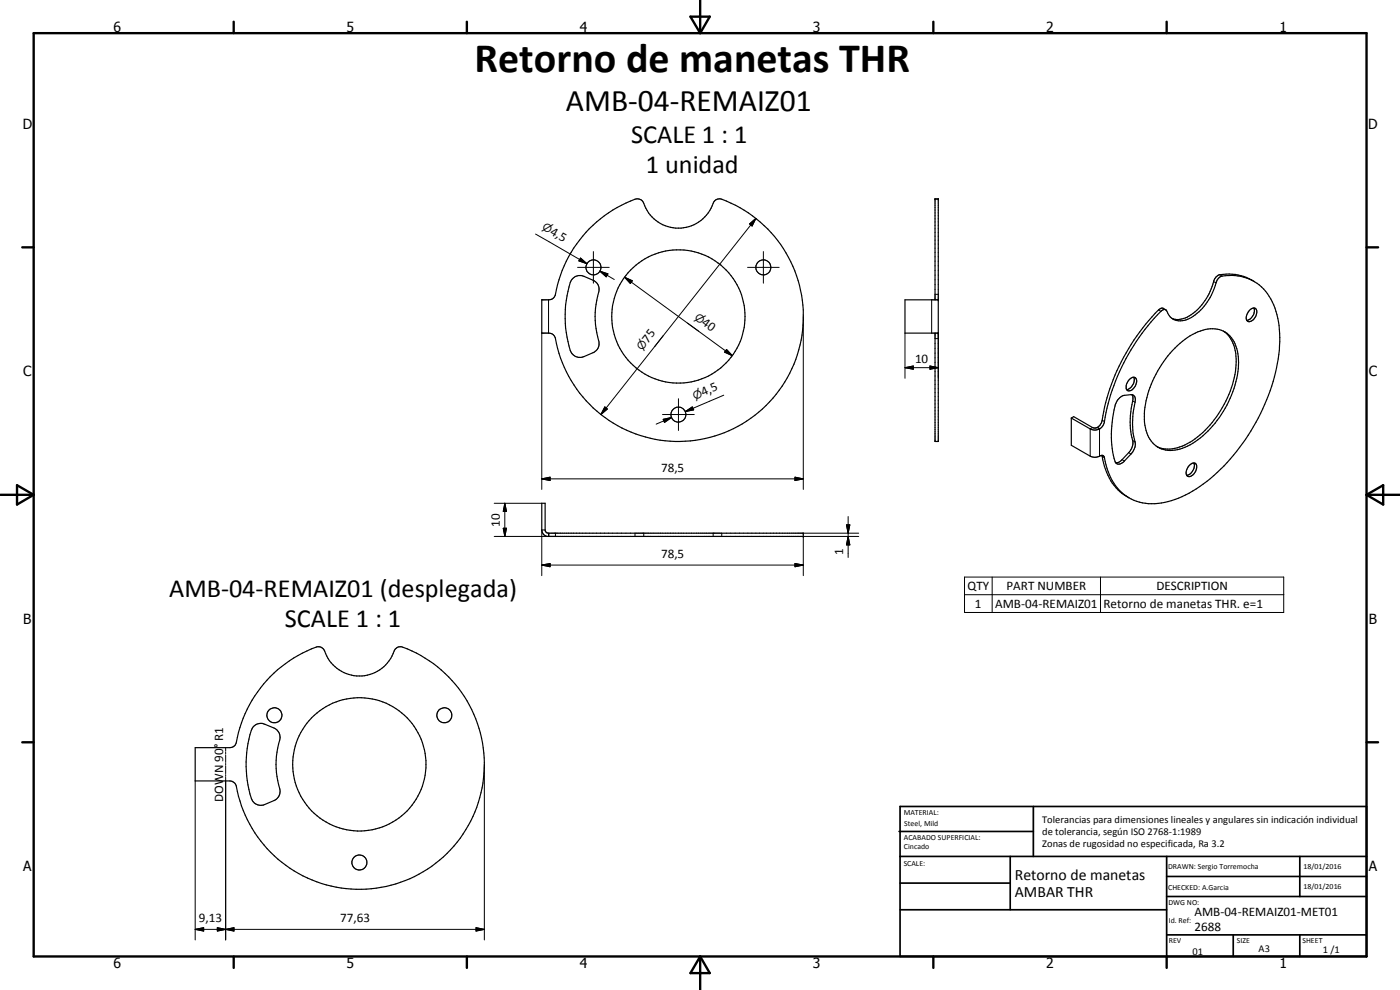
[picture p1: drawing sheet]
<svg xmlns="http://www.w3.org/2000/svg" width="420mm" height="297mm" viewBox="0 0 420 297" stroke-linecap="round" stroke-linejoin="round" font-family="sans-serif">
<g fill="none" stroke="#000" stroke-width=".35">
<path d="M176.9 68.6a35.7 35.7 0 0 1 14.3-9 2.25 2.25 0 0 1 2.3 2.2 11.1 11.1 0 0 0 10.9 6.6 11.1 11.1 0 0 0 9.9-7.9 1.97 1.97 0 0 1 2.3-.7 37.5 37.5 0 0 1 10.9 64 37.5 37.5 0 0 1-60.9-22.5l-.6-.9-.6-.3-2.8-.2v-9.9h2.1l1.3-.5a3.6 3.6 0 0 0 1-2.6 37.4 37.4 0 0 1 9.9-18.3zM171.8 83.7a3.1 3.1 0 0 1 3.4-.8l2.8 1.2a2.93 2.93 0 0 1 1.7 3.6 25.3 25.3 0 0 0 .1 14.9 2.98 2.98 0 0 1-1.8 3.2l-2.8 1.2a3 3 0 0 1-4.1-1.8 33.4 33.4 0 0 1 .4-21.2zM280.6 90v-30.4h1v72.9h-1v-32.6M281.6 90h-10v9.9h10M349.9 93l-.9-.5h-.7a59.8 59.8 0 0 0-17.1 30.9l-.4 2.7a2.38 2.38 0 0 1-2.7 2.3l-5.9-3.4-.7 .4M351.7 95.5a7.4 7.4 0 0 0 7.4-2.4 19.6 19.6 0 0 0 5.5-9.5l.8-.9a14.2 14.2 0 0 1 16.9 8.8 34.4 34.4 0 0 1 .2 21.6 60.2 60.2 0 0 1-23.5 33.6 22.9 22.9 0 0 1-16.2 4.2 14.3 14.3 0 0 1-10.9-11.4l-.4-2.2a.96 .96 0 0 0-.8-.7 .96 .96 0 0 0-1 .4 3.1 3.1 0 0 1-2.5-.1l-5.7-3.3v-8.2M367.2 99.4a10.6 10.6 0 0 1 3.8 9.2 31.2 31.2 0 0 1-14.6 24.5 10.1 10.1 0 0 1-9.2 .9M375 83.7a14.4 14.4 0 0 0-8.7-.7 4.6 4.6 0 0 0-1.8 3.4 16.1 16.1 0 0 1-8.6 9.6 4.4 4.4 0 0 1-5.9-3l-.5-.2-.5 .2a61.9 61.9 0 0 0-17.8 34.4 2.86 2.86 0 0 1-4 1.3l-5.7-3.3M375 93.1a1.15 1.15 0 0 1 1.5-.6 1.15 1.15 0 0 1 .7 1.4 2.49 2.49 0 0 1-2.8 2.5 2.48 2.48 0 0 1 .6-3.3zM375.6 84l.7 .4M376.3 92.4a3 3 0 0 1-2.1 3.7M336 119.3l1.2-.6 2.2-.3a1.54 1.54 0 0 1 1.2 2.3 25.4 25.4 0 0 0 .1 12.8 5 5 0 0 1-1.3 2.7l-1.9 2.1a1.62 1.62 0 0 1-2.8 .4 30.4 30.4 0 0 1 .4-18.1z"/>
<path d="M338.7 114.1a1.27 1.27 0 0 1 1.1-.9 1.27 1.27 0 0 1 1.2 .6 2.87 2.87 0 0 1-2.5 3.5 2.26 2.26 0 0 1 .2-3.2zM339.7 118.4l.3 .9a36 36 0 0 0-.5 11.2l.4 1.7a4.1 4.1 0 0 1-1.2 3.6l-2.5 2.6-1.4 .5M340.3 113.2a3.1 3.1 0 0 1-2.2 3.7M351.9 105.2a17.7 17.7 0 0 1 12-6.6 7.5 7.5 0 0 1 7.5 6.8 27 27 0 0 1-4.3 18 23.9 23.9 0 0 1-13.8 11.5 7.5 7.5 0 0 1-9.4-5.7 24.2 24.2 0 0 1 2.5-15.9 34.8 34.8 0 0 1 5.5-8.1zM330.7 136.6a17.8 17.8 0 0 0 6.8 11.9l1.4 .9M356.8 139.8a1.34 1.34 0 0 1 2.2-.5 2.81 2.81 0 0 1-2.4 3.7 2.09 2.09 0 0 1 .2-3.2zM358.3 138.9a3.1 3.1 0 0 1-2.2 3.7M162.6 151h1v8.2l.6 .7 .4 .1h76.5v1h-76.9a1.98 1.98 0 0 1-1.6-2zM76 218.1a2.98 2.98 0 0 1 3.4-.8l2.8 1.1a3.3 3.3 0 0 1 1.4 4.9 26.4 26.4 0 0 0 .5 14.1 3 3 0 0 1-1.9 2.8l-2.8 1.2a2.96 2.96 0 0 1-4-1.9 32.9 32.9 0 0 1 .4-21.1zM58.6 224.3h10.4a1.98 1.98 0 0 0 1.9-1.6 37.4 37.4 0 0 1 24.3-28.6 2.3 2.3 0 0 1 2.5 2 11.1 11.1 0 0 0 10.9 6.7 11.1 11.1 0 0 0 10-8l1-.7a3.5 3.5 0 0 1 2.6 .6 37.5 37.5 0 0 1 9 64 37.5 37.5 0 0 1-60.3-23.1l-.9-1-1-.3h-10.4z"/>
<circle cx="178.1" cy="80.2" r="2.24"/>
<circle cx="203.6" cy="95" r="20"/>
<circle cx="229.1" cy="80.2" r="2.24"/>
<circle cx="203.6" cy="124.4" r="2.25"/>
<circle cx="82.4" cy="214.6" r="2.26"/>
<circle cx="133.3" cy="214.6" r="2.25"/>
<circle cx="107.8" cy="229.3" r="20"/>
<circle cx="107.8" cy="258.8" r="2.26"/>
</g>
<g fill="none" stroke="#000" stroke-width=".3">
<path d="M280.6 59.8h1M160.7 70.2l15.4 8.9M174 77.9l2.1 1.2M174.2 77.4l1.9 1.7-2.4-.8zM178.1 75.5v9.5M224.9 67.2l2-1.7-1.2 2.3zM226.9 65.5l-46.6 58.9M229.1 75.5v9.5M162.6 99.9v47M164.6 90v9.9M173.3 80.2h9.5M180 81.4l2.4 .8-.5 .9z"/>
<path d="M180 81.4l4.4 2.5M187.4 83.2l2.4 1-.6 .8zM187.4 83.2l32.4 23.5M206.3 96.9l3.4 2.5M224.4 80.2h9.4M241.1 95v51.9M271.6 99.9v13.6M279.6 90v9.9M280.6 88.3h1M281.6 99.9v13.6M347.7 93l.7 .4M364.2 84.5l.7 .4"/>
<path d="M366 82.4l.8 .4M199 100.7l-2.5 3.3M203.6 119.6v9.6M217.2 118.6l-11.5 4.9M218 104.9l1.8 1.8-2.3-1zM271.6 110.3l2.5-.5v1zM271.6 110.3h10M279.1 109.8l2.5 .5-2.5 .5zM280.6 101.6h1M181.5 122.1l.8 .6-2 1.7zM198.8 124.4h9.6M199 125.8l2.5-.5-2.1 1.4z"/>
<path d="M201.5 125.3l-4.6 2M205.7 123.5l2.1-1.4 .4 .9zM208 122.6l-2.3 .9M327.9 128.3l-.7 .4v8.2M329.3 128.3l.7 .4v8.2M329.4 128.2l.7 .5M330.8 126.1l.7 .4M330.8 136.9l.7 .4M336.8 137.9l.7 .4M338.7 135.8l.7 .4M339.9 132.2l.7 .4M339.9 120.3l.7 .4"/>
<path d="M148.3 151h14.3M151 158.5h1l-.5 2.5zM151.5 151l.5 2.5h-1zM151.5 151v10M162.6 143.7l2.5-.5v1zM162.6 143.7h78.5M163.6 159h-1v13.7M164.6 160v1M164.7 160v1M166.7 160v1h-18.4M190.6 160v1M193.2 160v1"/>
<path d="M214 160v1M216.6 160v1M238.6 143.2l2.5 .5-2.5 .5zM241.1 160h16.6M254 157.5h1l-.5 2.5zM254.5 155v12.3M162.6 169.5l2.5-.4v1zM162.6 169.5h78.5M238.6 169.1l2.5 .4-2.5 .6zM254.5 161l.5 2.5h-1zM257.7 161h-16.6v11.7M289.5 173.1h95.8v10.7h-95.8z"/>
<path d="M289.5 178.4h95.8M297.8 173.1v10.7M330.3 173.1v10.7M58.6 234.3v47.7M67.7 224.3v1.1M67.7 225.7v.6M67.7 226.6v2.2M67.7 229.1v.5M67.7 229.9v2.2M67.7 232.4v.6M67.7 233.2v48.8M145.4 229.4v52.6"/>
<path d="M58.6 278.8l2.5-.5v1.1zM58.6 278.8h86.8M65.2 278.3l2.5 .5-2.5 .6zM65.2 278.3l5 1.1v-1.1l-5 1.1zM67.7 278.8l2.5-.5v1.1zM142.9 278.3l2.5 .5-2.5 .6z"/>
</g>
<g fill="#000">
<circle cx="280.6" cy="59.7" r=".18"/>
<circle cx="281.6" cy="59.7" r=".18"/>
<circle cx="281.6" cy="90" r=".18"/>
<circle cx="281.6" cy="99.9" r=".18"/>
<circle cx="241.1" cy="160" r=".18"/>
<circle cx="241.1" cy="161" r=".18"/>
</g>
<g fill="none" stroke="#000" stroke-width=".71">
<path d="M10.1 9.9h400v277.1h-400zM70.1 6.5v3.4M140.1 6.5v3.4M207.2 5h5.8l-2.9 4.9zM210.1 0v9.9M280.1 6.5v3.4M350.1 6.5v3.4M6.7 74.2h3.4M410.1 74.2h3.5M.1 148.5h10M5.1 145.6l5 2.9-5 2.9zM410.1 148.5h10"/>
<path d="M410.1 148.5l5-2.9v5.8zM6.7 222.7h3.4M410.1 222.7h3.5M70.1 287v3.4M140.1 287v3.4M210.1 287v10M210.1 287l2.9 5h-5.8zM280.1 287v3.4M350.1 287v3.4"/>
</g>
<g fill="none" stroke="#000" stroke-width=".51">
<path d="M269.8 249.5h40.3M270.1 242h140v45h-140zM270.1 257h140M303.2 257v16M310.1 242v15M350.1 257v30M390.1 257v12M270.1 265h33.1M270.1 273h80M350.1 269h60M350.1 263h60M350.1 280.5h60"/>
<path d="M370.1 280.5v6.5M390.1 280.5v6.5"/>
</g>
<g fill="#000">
<path d="M174.2 77.4l1.9 1.7-2.4-.8zM224.9 67.2l2-1.7-1.2 2.3zM180 81.4l2.4 .8-.5 .9zM187.4 83.2l2.4 1-.6 .8zM218 104.9l1.8 1.8-2.3-1zM271.6 110.3l2.5-.5v1zM279.1 109.8l2.5 .5-2.5 .5zM181.5 122.1l.8 .6-2 1.7zM199 125.8l2.5-.5-2.1 1.4zM205.7 123.5l2.1-1.4 .4 .9zM151 158.5h1l-.5 2.5zM151.5 151l.5 2.5h-1z"/>
<path d="M162.6 143.7l2.5-.5v1zM238.6 143.2l2.5 .5-2.5 .5zM254 157.5h1l-.5 2.5zM162.6 169.5l2.5-.4v1zM238.6 169.1l2.5 .4-2.5 .6zM254.5 161l.5 2.5h-1zM58.6 278.8l2.5-.5v1.1zM65.2 278.3l2.5 .5-2.5 .6zM67.7 278.8l2.5-.5v1.1zM142.9 278.3l2.5 .5-2.5 .6z"/>
</g>
<text font-size="12.6" x="142.4" y="21.6">Retorno de manetas THR</text>
<text font-size="9.4" x="169.8" y="33.4">AMB-04-REMAIZ01</text>
<g font-size="7.9">
<text x="189.4" y="42.9">SCALE 1 : 1</text>
<text x="193.8" y="51.9">1 unidad</text>
<text x="50.7" y="179.2">AMB-04-REMAIZ01 (desplegada)</text>
<text x="85.5" y="188.2">SCALE 1 : 1</text>
</g>
<g font-size="4.7">
<text x="304.6" y="263.9">Retorno de manetas</text>
<text x="304.6" y="269.3">AMBAR THR</text>
</g>
<g font-size="4.2">
<text x="34" y="9.6">6</text>
<text x="104" y="9.6">5</text>
<text x="174" y="9.6">4</text>
<text x="244" y="9.6">3</text>
<text x="314" y="9.6">2</text>
<text x="384" y="9.6">1</text>
<text x="6.8" y="38.7">D</text>
<text x="410.6" y="38.7">D</text>
<text x="7" y="112.9">C</text>
<text x="410.8" y="112.9">C</text>
<text x="7" y="187.1">B</text>
<text x="410.8" y="187.1">B</text>
<text x="7" y="261.4">A</text>
<text x="410.8" y="261.4">A</text>
<text x="34" y="290.4">6</text>
<text x="104" y="290.4">5</text>
<text x="174" y="290.4">4</text>
<text x="244" y="290.4">3</text>
<text x="314" y="290.4">2</text>
<text x="384" y="290.4">1</text>
</g>
<g font-size="3.9">
<text x="164.9" y="70.1" transform="rotate(30 164.9 70.1)">4,5</text>
<text x="210.5" y="97.3" transform="rotate(36 210.5 97.3)">40</text>
<text x="194.4" y="103.2" transform="rotate(-52 194.4 103.2)">75</text>
<text x="274.6" y="108.8">10</text>
<text x="211.1" y="118.9" transform="rotate(-23 211.1 118.9)">4,5</text>
<text x="198.4" y="141.6">78,5</text>
<text x="150" y="158" transform="rotate(-90 150 158)">10</text>
<text x="198.4" y="167.5">78,5</text>
<text x="253" y="166.5" transform="rotate(-90 253 166.5)">1</text>
<text x="290.4" y="177.1">QTY</text>
<text x="302.1" y="177">PART NUMBER</text>
<text x="347" y="177.1">DESCRIPTION</text>
<text x="292.6" y="182.4">1</text>
<text x="298.7" y="182.4">AMB-04-REMAIZ01</text>
<text x="331.2" y="182.5">Retorno de manetas THR. e=1</text>
<text x="67" y="222.3" transform="rotate(-90 67 222.3)">R1</text>
<text x="67" y="240.5" transform="rotate(-90 67 240.5)">DOWN 90°</text>
<text x="358.5" y="275">AMB-04-REMAIZ01-MET01</text>
<text x="59.7" y="276.8">9,13</text>
<text x="102.1" y="276.8">77,63</text>
<text x="358.5" y="279.4">2688</text>
</g>
<g font-size="3.3">
<text x="162.5" y="68.7" transform="rotate(30 162.5 68.7)">⌀</text>
<text x="208.2" y="95.7" transform="rotate(36 208.2 95.7)">⌀</text>
<text x="192.7" y="105.3" transform="rotate(-52 192.7 105.3)">⌀</text>
<text x="208.5" y="120" transform="rotate(-23 208.5 120)">⌀</text>
</g>
<g font-size="3.1">
<text x="312.7" y="246.8">Tolerancias para dimensiones lineales y angulares sin indicación individual</text>
<text x="312.7" y="250.4">de tolerancia, según ISO 2768-1:1989</text>
<text x="312.7" y="254">Zonas de rugosidad no especificada, Ra 3.2</text>
<text x="357.9" y="286.4">01</text>
<text x="377.7" y="285.6">A3</text>
<text x="397" y="285.9">1 /1</text>
</g>
<g font-size="2.4">
<text x="271.2" y="244.4">MATERIAL:</text>
<text x="271.3" y="252">ACABADO SUPERFICIAL:</text>
<text x="271.4" y="247.9">Steel, Mild</text>
<text x="271.3" y="254.6">Cincado</text>
<text x="271.2" y="259.7">SCALE:</text>
<text x="350.6" y="260.8">DRAWN: Sergio Torremocha</text>
<text x="391.2" y="260.6">18/01/2016</text>
<text x="350.6" y="267">CHECKED: A.Garcia</text>
<text x="391.2" y="266.7">18/01/2016</text>
<text x="350.6" y="271.4">DWG NO:</text>
<text x="350.8" y="276.9">Id. Ref:</text>
<text x="350.8" y="282.8">REV</text>
<text x="371.2" y="282.9">SIZE</text>
<text x="390.9" y="282.9">SHEET</text>
</g>
</svg>
